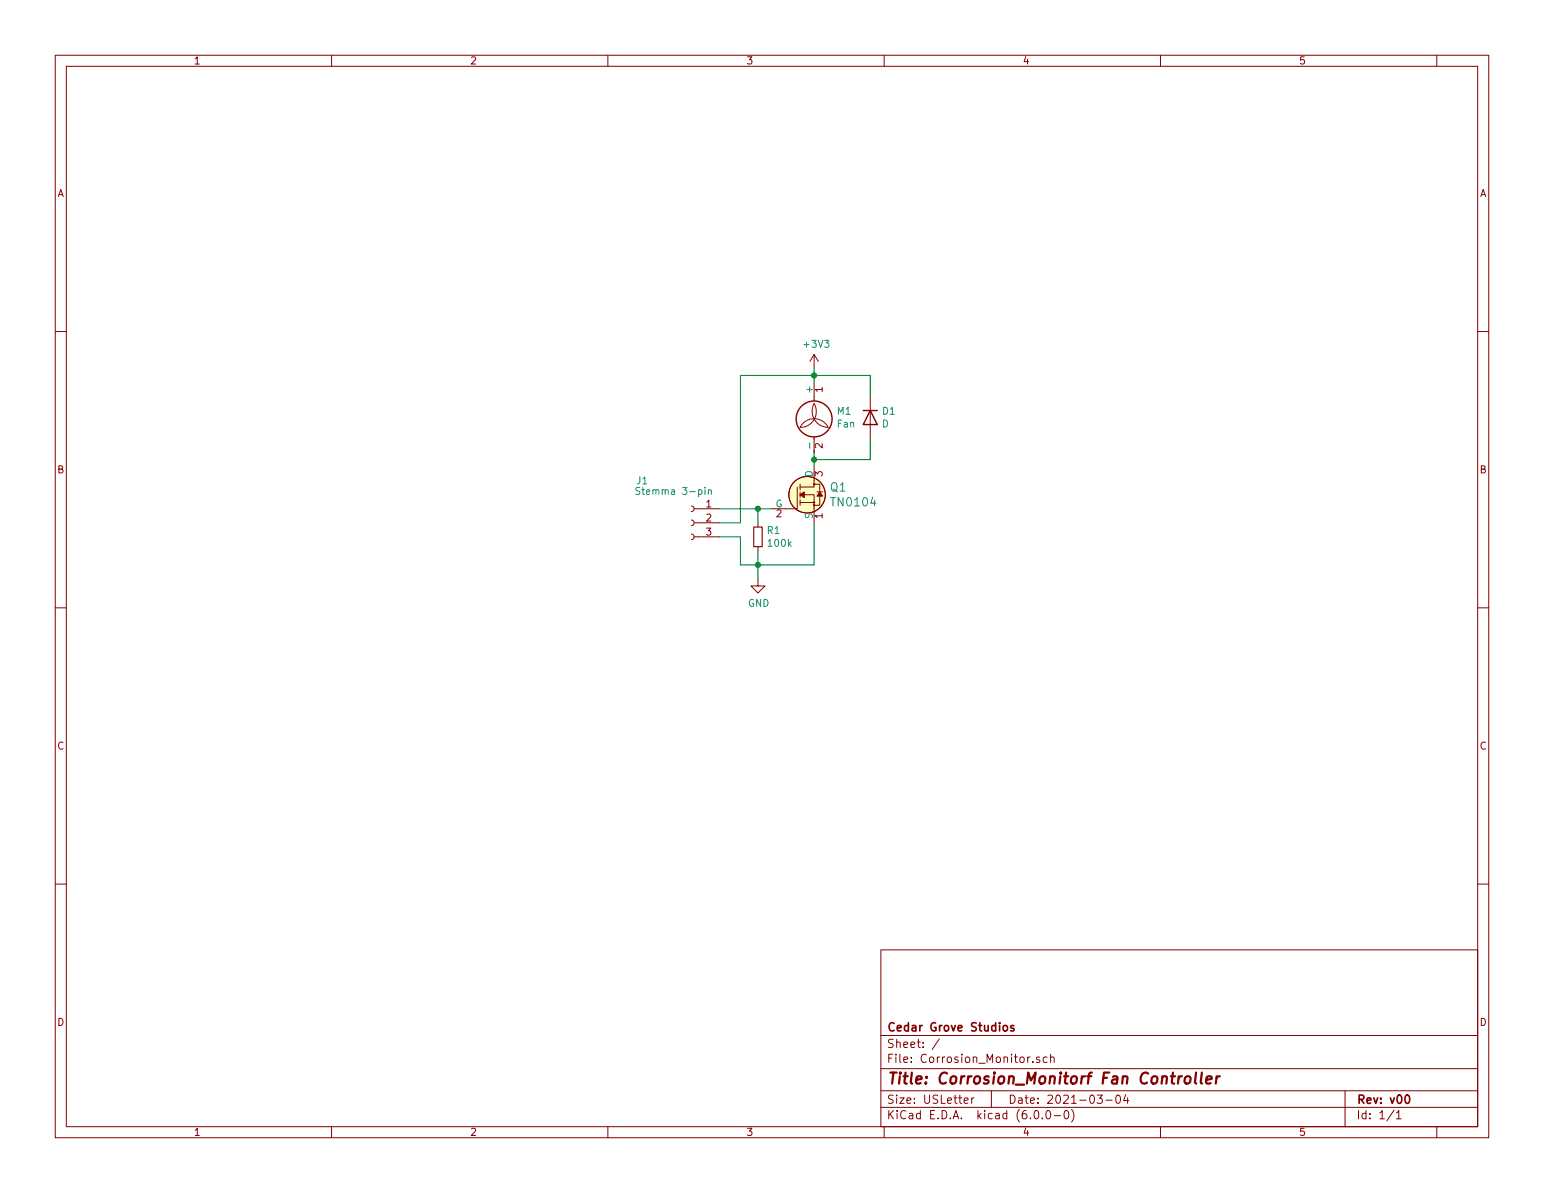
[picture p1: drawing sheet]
<svg xmlns="http://www.w3.org/2000/svg" width="279mm" height="216mm" viewBox="0 0 279 216" stroke-linecap="round" stroke-linejoin="round" font-family="sans-serif">
<g fill="none" stroke="#840000" stroke-width=".18">
<path d="M10 10h259.4v195.9h-259.4zM12 12h255.4v191.9h-255.4zM60 10v2M110 10v2M160 10v2M210 10v2M260 10v2M10 60h2M267.4 60h2M147.3 64.1v2.6M147.3 69.2v3.4M147.3 79.1v2.8"/>
<path d="M147.3 64.1l-.7 1.3M147.3 64.1l.8 1.3M147.3 73a2.87 2.87 0 0 1-2.5 4.3 2.84 2.84 0 0 1 2.5-1.5 2.84 2.84 0 0 1 2.6 1.5 2.92 2.92 0 0 1-2.6-4.3zM157.5 71.8v7.6M125.1 96.6l.4 .2 .1 .4-.1 .3-.4 .2M125.1 94.1l.4 .2 .1 .3-.1 .4-.4 .1M125.1 91.6l.4 .1 .1 .4-.1 .3-.4 .2M125.6 97.2h4.6M125.6 94.6h4.6M125.6 92.1h4.6M137.2 94.6v.8M137.2 98.9v.8"/>
<path d="M144.3 88.1v4h-4.6M144.8 89.5h2.5v5.1M144.8 90.9h2.5M144.8 87.6v1M144.8 89v1M144.8 90.4v1M147.2 87.6h1.1v3.8h-1.1M147.3 84.5v3.6h-2.5M147.8 89h1M10 110h2M137.2 104.8v1.2h1.2l-1.2 1.3-1.3-1.3h1.3M267.4 110h2"/>
<path d="M10 160h2M267.4 160h2M159.4 171.9h108v32h-108zM159.4 197.4h108M159.4 193.4h108M159.4 187.4h108M170 188l-1.3 1.9M174.5 199.2l.7-.2-.1-.3h-.4l-.2 .2v.7h.6M175.8 198.7v1M176.3 198.7h-.3l-.2 .3M179.4 197.4v3M186.9 192.1v.2"/>
<path d="M188.1 191.4l-.3-.1-.3 .2 .1 .2 .5 .2v.3h-.6M189.5 191.4l-.5-.1-.2 .3v.4l.1 .2h.6M190.1 191.4l.2-.1 .4 .1 .1 .9M190.1 190.8v1.5M198.5 198.2h1l-.5 .5 .4 .2v.6l-.2 .2h-.4l-.3-.2M200.1 199.1h1.2M202.1 198.2h.2a.8 .8 0 0 1 .5 .7 .8 .8 0 0 1-.5 .8 1 1 0 0 1-.2-1.5zM203.7 198.1l-.4 1.1h1M204 198.7v1M243.4 197.4v6.5M60 203.9v2M110 203.9v2"/>
<path d="M159.4 200.4h108M160 203.9v2M187.3 201h.2a.8 .8 0 0 1 .5 .7 .8 .8 0 0 1-.5 .8 1 1 0 0 1-.2-1.5zM188.6 202.3v.2M189.5 201h.1a.8 .8 0 0 1 .5 .7 .8 .8 0 0 1-.5 .8 1 1 0 0 1-.1-1.5zM190.8 201.9h1.1M192.8 201h.1a.8 .8 0 0 1 .5 .7 .8 .8 0 0 1-.5 .8 1 1 0 0 1-.1-1.5zM193.9 200.8a1.72 1.72 0 0 1 0 2.2M210 203.9v2M252.3 200.9l-1.3 1.9M252.7 201.4l.4-.4v1.5M252.7 202.5h.8"/>
<path d="M260 203.9v2"/>
<circle cx="146" cy="89.5" r="3.3"/>
<circle cx="147.3" cy="91.4" r=".13"/>
<circle cx="147.3" cy="90.9" r=".13"/>
<circle cx="147.3" cy="87.6" r=".13"/>
</g>
<path d="M181.6 185.7l.2-.1 .4 .1 .1 .6-.1 .2-.4 .1-.2-.2zM183.5 185.7l-.4-.1-.2 .2 .1 .2 .5 .1v.4h-.6M254.5 198.2h.1a.8 .8 0 0 1 .5 .7 .8 .8 0 0 1-.5 .8 1 1 0 0 1-.1-1.5z" fill="none" stroke="#840000" stroke-width=".3"/>
<path d="M214.5 195a.52 .52 0 0 1 .6-.2 .52 .52 0 0 1 .4 .4l-.1 .5a.55 .55 0 0 1-.5 .4 .55 .55 0 0 1-.6-.4zM216.4 194.1l-.2 1.7 .3 .3M217.5 194.1l-.2 1.7 .2 .3M218.3 195.4l1-.2-.1-.3-.6-.1-.3 .3v.9l.2 .1 .6-.1M220.2 194.8l-.2 1.3M220.7 194.8l-.3 .1-.3 .3" fill="none" stroke="#840000" stroke-width=".4"/>
<g fill="none" stroke="#840000" stroke-width=".25">
<path d="M156.2 74.3h2.5M157.5 74.3l1.2 2.5h-2.5z"/>
<circle cx="147.3" cy="75.8" r="3.3"/>
</g>
<path d="M136.4 95.4h1.5v3.5h-1.5z" fill="none" stroke="#840000" stroke-width=".2"/>
<path d="M115.8 88.3l-.5-.1-.2 .1v.4l.6 .2 .1 .3-.3 .3-.4-.1M127.6 88.2v.1M128.2 88.7l.2-.1 .3 .1v.8M128.2 88.6v.9" fill="none" stroke="#008484" stroke-width=".18"/>
<circle cx="146" cy="89.5" r="3.3" fill="#ffffc2" stroke="#ffffc2" stroke-width=".18"/>
<g fill="#840000" stroke="#840000" stroke-width=".18">
<path d="M144.8 89.5l.7-.5v1z"/>
<path d="M148.3 89l.5 .8h-1z"/>
</g>
<path d="M147.3 66.7v2.5M157.5 71.8v-3.9h-23.5v26.7h-3.8M157.5 79.4v3.8h-10.2M130.2 92.1h9.5M137.2 92.1v2.5M137.2 99.7v5.1M147.3 94.6v7.6h-13.3v-5h-3.8M147.3 81.9v2.6" fill="none" stroke="#008400" stroke-width=".18"/>
<g fill="#008400" stroke="#008400" stroke-width=".18">
<circle cx="137.2" cy="102.2" r=".46"/>
<circle cx="137.2" cy="92.1" r=".46"/>
<circle cx="147.3" cy="83.2" r=".46"/>
<circle cx="147.3" cy="67.9" r=".46"/>
</g>
<text font-size="2.8" fill="#840000" x="160.4" y="196.2">Title: Corrosion_Monitorf Fan Controller</text>
<g font-size="2.1" fill="#008484">
<text x="150.3" y="89">Q1</text>
<text x="150.7" y="91.6">TN0104</text>
</g>
<g font-size="2.1" fill="#840000">
<text x="160.4" y="189.7">Sheet: /</text>
<text x="160.4" y="186.7">Cedar Grove Studios</text>
<text x="160.4" y="192.4">File: Corrosion_Monitor.sch</text>
<text x="160.4" y="202.5">KiCad E.D.A. kicad (6.0.0-0)</text>
<text x="160.4" y="199.7">Size: USLetter</text>
<text x="182.4" y="199.7">Date: 2021-03-04</text>
<text x="245.4" y="199.7">Rev: v00</text>
<text x="245.4" y="202.5">Id: 1/1</text>
</g>
<g font-size="1.8" fill="#840000">
<text x="35" y="11.6">1</text>
<text x="85" y="11.6">2</text>
<text x="135" y="11.6">3</text>
<text x="185" y="11.6">4</text>
<text x="235" y="11.6">5</text>
<text x="10.3" y="35.6">A</text>
<text x="267.7" y="35.6">A</text>
<text x="148.8" y="71" transform="rotate(-90 148.8 71)">1</text>
<text x="148.8" y="81.1" transform="rotate(-90 148.8 81.1)">2</text>
<text x="10.3" y="85.7">B</text>
<text x="148.8" y="86.2" transform="rotate(-90 148.8 86.2)">3</text>
<text x="267.7" y="85.7">B</text>
<text x="127.8" y="91.8">1</text>
<text x="127.8" y="94.4">2</text>
<text x="140.5" y="93.6">2</text>
<text x="148.8" y="93.8" transform="rotate(-90 148.8 93.8)">1</text>
<text x="127.8" y="96.9">3</text>
<text x="10.3" y="135.6">C</text>
<text x="267.7" y="135.6">C</text>
<text x="10.3" y="185.7">D</text>
<text x="267.7" y="185.7">D</text>
<text x="35" y="205.6">1</text>
<text x="85" y="205.6">2</text>
<text x="135" y="205.6">3</text>
<text x="185" y="205.6">4</text>
<text x="235" y="205.6">5</text>
</g>
<g font-size="1.8" fill="#008484">
<text x="145.6" y="62.9">+3V3</text>
<text x="147.1" y="71" transform="rotate(-90 147.1 71)">+</text>
<text x="151.5" y="75">M1</text>
<text x="151.5" y="77.3">Fan</text>
<text x="159.6" y="77.3">D</text>
<text x="159.7" y="75">D1</text>
<text x="147.1" y="80.9" transform="rotate(-90 147.1 80.9)">-</text>
<text x="115.2" y="87.6">J1</text>
<text x="116.1" y="89.5">Stemma 3-pin</text>
<text x="147.1" y="86.4" transform="rotate(-90 147.1 86.4)">D</text>
<text x="140.3" y="91.8">G</text>
<text x="147.1" y="93.9" transform="rotate(-90 147.1 93.9)">S</text>
<text x="138.8" y="96.6">R1</text>
<text x="139.1" y="98.9">100k</text>
<text x="135.3" y="109.8">GND</text>
</g>
</svg>
